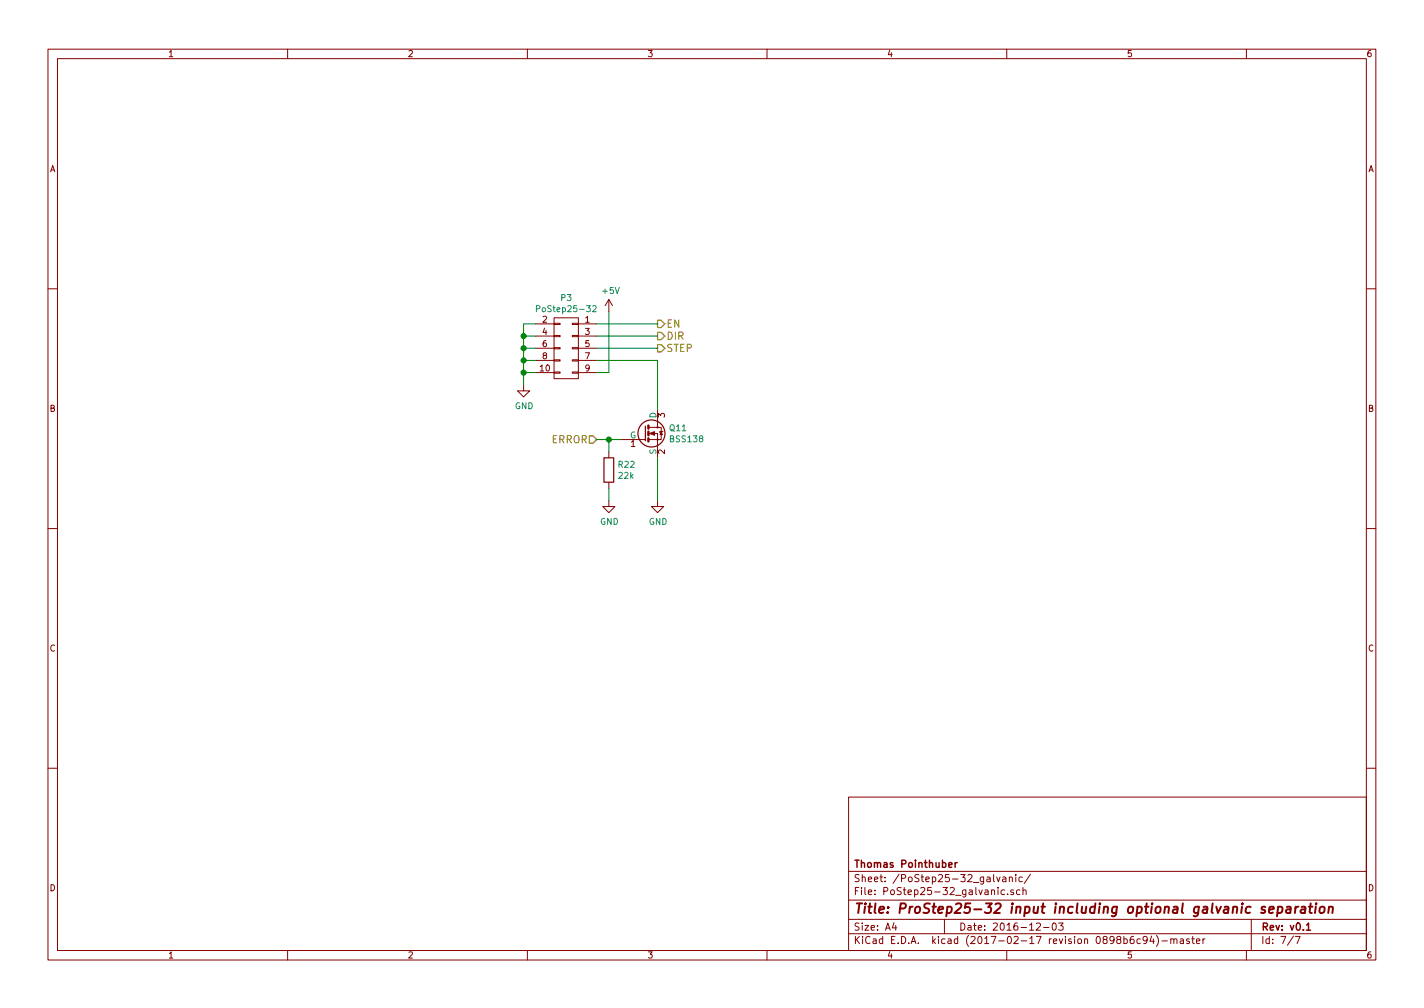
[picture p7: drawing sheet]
EESchema Schematic File Version 2
LIBS:HighPower-Mechaduino-rescue
LIBS:74xgxx
LIBS:74xx
LIBS:ac-dc
LIBS:actel
LIBS:adc-dac
LIBS:Altera
LIBS:analog_devices
LIBS:analog_switches
LIBS:atmel
LIBS:audio
LIBS:battery_management
LIBS:bbd
LIBS:brooktre
LIBS:cmos4000
LIBS:cmos_ieee
LIBS:conn
LIBS:contrib
LIBS:cypress
LIBS:dc-dc
LIBS:device
LIBS:digital-audio
LIBS:diode
LIBS:display
LIBS:dsp
LIBS:elec-unifil
LIBS:ESD_Protection
LIBS:ftdi
LIBS:gennum
LIBS:graphic
LIBS:hc11
LIBS:intel
LIBS:interface
LIBS:ir
LIBS:Lattice
LIBS:linear
LIBS:logo
LIBS:maxim
LIBS:memory
LIBS:microchip
LIBS:microchip_dspic33dsc
LIBS:microchip_pic10mcu
LIBS:microchip_pic12mcu
LIBS:microchip_pic16mcu
LIBS:microchip_pic18mcu
LIBS:microchip_pic32mcu
LIBS:microcontrollers
LIBS:motor_drivers
LIBS:motorola
LIBS:motors
LIBS:msp430
LIBS:nordicsemi
LIBS:nxp_armmcu
LIBS:onsemi
LIBS:opto
LIBS:Oscillators
LIBS:philips
LIBS:power
LIBS:powerint
LIBS:Power_Management
LIBS:pspice
LIBS:references
LIBS:regul
LIBS:relays
LIBS:rfcom
LIBS:sensors
LIBS:silabs
LIBS:siliconi
LIBS:stm8
LIBS:stm32
LIBS:supertex
LIBS:switches
LIBS:texas
LIBS:transf
LIBS:transistors
LIBS:ttl_ieee
LIBS:valves
LIBS:video
LIBS:Worldsemi
LIBS:Xicor
LIBS:xilinx
LIBS:Zilog
LIBS:a4955glptr-t
LIBS:lm75bd
LIBS:mechanical
LIBS:HighPower-Mechaduino-cache
EELAYER 26 0
EELAYER END
$Descr A4 11693 8268
encoding utf-8
Sheet 7 7
Title "ProStep25-32 input including optional galvanic separation"
Date "2016-12-03"
Rev "v0.1"
Comp "Thomas Pointhuber"
Comment1 ""
Comment2 ""
Comment3 ""
Comment4 ""
$EndDescr
$Comp
L CONN_02X05 P3
U 1 1
P 4650 2850
F 0 "P3" H 4650 3265 50  0000 C CNN
F 1 "PoStep25-32" H 4650 3174 50  0000 C CNN
F 2 "Connectors_On-Shore-Technology:On-Shore-Technology_ED1543_2x05x2.54mm_Straight" H 4650 1650 50  0001 C CNN
F 3 "http://www.on-shore.com/wp-content/uploads/2015/09/302-sxxx.pdf" H 4650 1650 50  0001 C CNN
F 4 "ED1543-ND" H 4650 2850 60  0001 C CNN "Digi-Key Part Number"
F 5 "1" H 4650 2850 60  0001 C CNN "Digi-Key Minimum Quantity"
	1    4650 2850
	-1   0    0    -1  
$EndComp
Wire Wire Line
	4400 2650 4300 2650
$Comp
L GND #PWR0104
U 1 1
P 4300 3150
F 0 "#PWR0104" H 4300 2900 50  0001 C CNN
F 1 "GND" H 4305 2977 50  0000 C CNN
F 2 "" H 4300 3150 50  0000 C CNN
F 3 "" H 4300 3150 50  0000 C CNN
	1    4300 3150
	1    0    0    -1  
$EndComp
Text HLabel 5400 2650 2    60   Output ~ 0
EN
Text HLabel 5400 2750 2    60   Output ~ 0
DIR
Text HLabel 5400 2850 2    60   Output ~ 0
STEP
Wire Wire Line
	4400 2750 4300 2750
Wire Wire Line
	4400 2850 4300 2850
Wire Wire Line
	4400 2950 4300 2950
Wire Wire Line
	4400 3050 4300 3050
Text HLabel 4900 3600 0    60   Input ~ 0
ERROR
$Comp
L BSS138 Q11
U 1 1
P 5300 3550
F 0 "Q11" H 5491 3596 50  0000 L CNN
F 1 "BSS138" H 5491 3505 50  0000 L CNN
F 2 "TO_SOT_Packages_SMD:SOT-23" H 5500 3475 50  0001 L CIN
F 3 "http://www.infineon.com/dgdl/Infineon-BSS138N-DS-v02_86-en.pdf?fileId=db3a304330f68606013104d944d53efb" H 5300 3550 50  0001 L CNN
F 4 "BSS138NH6327XTSA2CT-ND" H 5300 3550 60  0001 C CNN "Digi-Key Part Number"
F 5 "1" H 5300 3550 60  0001 C CNN "Digi-Key Minimum Quantity"
	1    5300 3550
	1    0    0    -1  
$EndComp
Wire Wire Line
	5400 2950 5400 3350
$Comp
L R R22
U 1 1
P 5000 3850
F 0 "R22" H 5070 3896 50  0000 L CNN
F 1 "22k" H 5070 3805 50  0000 L CNN
F 2 "Resistors_SMD:R_0603" V 4930 3850 50  0001 C CNN
F 3 "" H 5000 3850 50  0000 C CNN
F 4 "311-22.0KHRCT-ND" H 5000 3850 60  0001 C CNN "Digi-Key Part Number"
F 5 "1" H 5000 3850 60  0001 C CNN "Digi-Key Minimum Quantity"
	1    5000 3850
	1    0    0    -1  
$EndComp
$Comp
L GND #PWR0105
U 1 1
P 5400 4100
F 0 "#PWR0105" H 5400 3850 50  0001 C CNN
F 1 "GND" H 5405 3927 50  0000 C CNN
F 2 "" H 5400 4100 50  0000 C CNN
F 3 "" H 5400 4100 50  0000 C CNN
	1    5400 4100
	1    0    0    -1  
$EndComp
$Comp
L GND #PWR0106
U 1 1
P 5000 4100
F 0 "#PWR0106" H 5000 3850 50  0001 C CNN
F 1 "GND" H 5005 3927 50  0000 C CNN
F 2 "" H 5000 4100 50  0000 C CNN
F 3 "" H 5000 4100 50  0000 C CNN
	1    5000 4100
	1    0    0    -1  
$EndComp
Wire Wire Line
	5400 3750 5400 4100
Wire Wire Line
	4900 3600 5100 3600
Wire Wire Line
	5000 3600 5000 3700
Wire Wire Line
	5000 4000 5000 4100
Connection ~ 5000 3600
Wire Wire Line
	4300 2650 4300 3150
Connection ~ 4300 3050
Connection ~ 4300 2950
Connection ~ 4300 2850
Connection ~ 4300 2750
Wire Wire Line
	5400 2650 4900 2650
Wire Wire Line
	4900 2750 5400 2750
Wire Wire Line
	5400 2850 4900 2850
Wire Wire Line
	4900 2950 5400 2950
Wire Wire Line
	4900 3050 5000 3050
Wire Wire Line
	5000 3050 5000 2550
$Comp
L +5V #PWR0107
U 1 1
P 5000 2550
F 0 "#PWR0107" H 5000 2400 50  0001 C CNN
F 1 "+5V" H 5015 2723 50  0000 C CNN
F 2 "" H 5000 2550 50  0000 C CNN
F 3 "" H 5000 2550 50  0000 C CNN
	1    5000 2550
	1    0    0    -1  
$EndComp
$EndSCHEMATC
